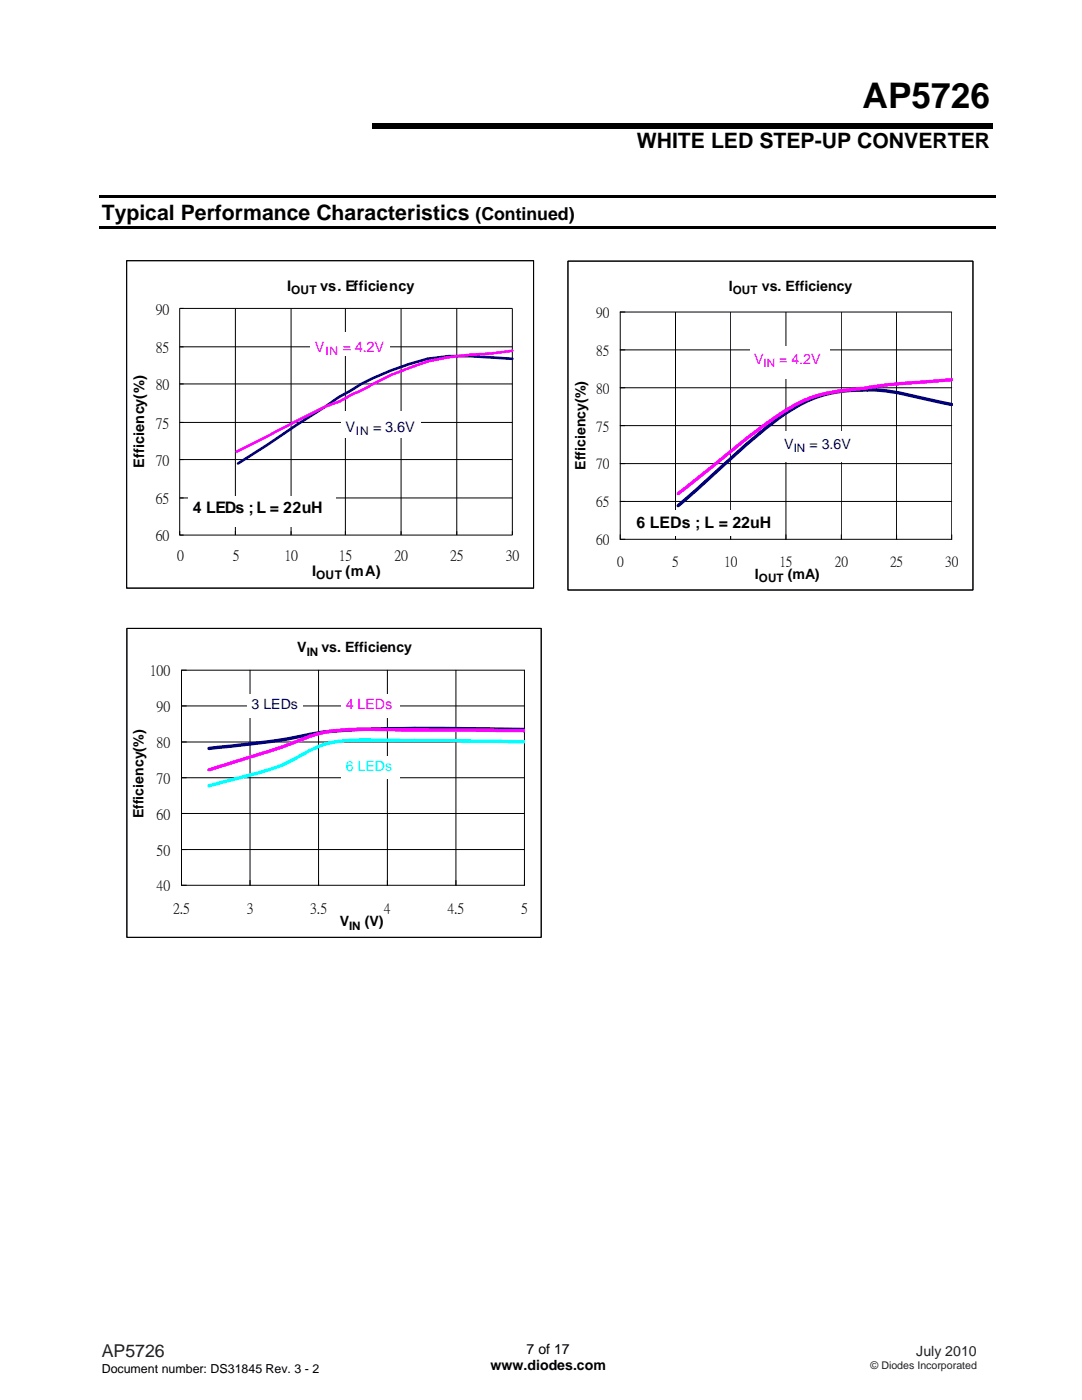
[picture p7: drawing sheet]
<svg xmlns="http://www.w3.org/2000/svg" width="216mm" height="279mm" viewBox="0 0 216 279" stroke-linecap="round" stroke-linejoin="round" font-family="sans-serif">
<path d="M19.8 39h178.8v.5h-178.8zM74.3 24.5h123.8v1.1h-123.8zM19.8 45.1h178.8v.5h-178.8z" fill="#000"/>
<path d="M25.3 52h81.2v65.4h-81.2z" fill-rule="evenodd" fill="#fff" stroke="#000" stroke-width=".2"/>
<path d="M25.3 52h81.2v65.4h-81.2zM35.9 76.6h66.3M35.9 69.2h66.3M47 61.6v45.2M58.1 61.6v45.2M68.9 61.6v45.2M80 61.6v45.2M91.1 61.6v45.2M35.9 99.4h66.3M35.9 91.7h66.3M35.9 84.3h66.3M35.9 106v.8h66.3v-45.2h-66.3v45.2h.7" fill="none" stroke="#000" stroke-width=".2"/>
<path d="M102.2 71.6l-8.4-.5h-4.2l-4.3 .5a53.8 53.8 0 0 0-15.3 6.4l-2.4 1.3-14.3 9.5-5.8 3.7" fill="none" stroke="#000080" stroke-width=".53"/>
<path d="M102.2 70l-4.2 .5-4.2 .3-4.5 .5-4 .8a54.5 54.5 0 0 0-12.7 5.6l-2.4 1-2.3 1.4-3 1-17.7 9" fill="none" stroke="#f0f" stroke-width=".53"/>
<g fill="#fff">
<path d="M37.6 99h29.4v6.1h-29.4z"/>
<path d="M61.9 66.2h15.9v4.8h-15.9z"/>
<path d="M68 82.1h15.9v5.3h-15.9z"/>
</g>
<path d="M113.3 52.1h80.8v65.7h-80.8z" fill-rule="evenodd" fill="#fff" stroke="#000" stroke-width=".2"/>
<path d="M113.3 52.1h80.8v65.7h-80.8zM123.8 77.4h66.1M123.8 69.8h66.1M134.8 62.3v45.3M145.8 62.3v45.3M156.8 62.3v45.3M167.9 62.3v45.3M178.9 62.3v45.3M123.8 92.5h66.1M123.8 84.9h66.1M123.8 106.7v.9h66.1v-45.3h-66.1v45.3h.9M123.8 100.1h66.1" fill="none" stroke="#000" stroke-width=".2"/>
<path d="M189.9 80.7l-5.5-1.2a38.8 38.8 0 0 0-18.1-1.2 26 26 0 0 0-11 5.3 281.7 281.7 0 0 0-17.3 15l-2.7 2.3" fill="none" stroke="#000080" stroke-width=".68"/>
<path d="M189.9 75.8a236.8 236.8 0 0 0-19.6 1.9 27.6 27.6 0 0 0-16 5.9l-5.1 3.8-13.9 11.1" fill="none" stroke="#f0f" stroke-width=".68"/>
<g fill="#fff">
<path d="M126.2 101.9h29.5v5.1h-29.5z"/>
<path d="M155.7 86h15.8v6.1h-15.8z"/>
<path d="M149.7 69h15.8v6.6h-15.8z"/>
</g>
<path d="M25.3 125.4h82.7v61.7h-82.7z" fill-rule="evenodd" fill="#fff" stroke="#000" stroke-width=".2"/>
<path d="M25.3 125.4h82.7v61.7h-82.7zM49.9 133.8v42.9M63.6 133.8v42.9M77.3 133.8v42.9M91 133.8v42.9M36.2 155.2h68.4M36.2 148.1h68.4M36.2 140.9h68.4M36.2 175.7v1h68.4v-42.9h-68.4v42.9h1M36.2 169.5h68.4M36.2 162.3h68.4" fill="none" stroke="#000" stroke-width=".2"/>
<path d="M104.6 145.6l-15.1-.2a217.6 217.6 0 0 0-25.9 .8 170.1 170.1 0 0 1-21.9 3.2" fill="none" stroke="#000080" stroke-width=".68"/>
<path d="M104.6 145.8l-28.7-.2a49 49 0 0 0-12.4 .8l-.9 .3a267.3 267.3 0 0 1-20.9 6.9" fill="none" stroke="#f0f" stroke-width=".68"/>
<path d="M104.6 148l-27.9-.3a47 47 0 0 0-11.2 .6 34.6 34.6 0 0 0-7.4 3.6 56.2 56.2 0 0 1-11.5 3.6l-4.9 1.3" fill="none" stroke="#0ff" stroke-width=".68"/>
<g fill="#fff">
<path d="M49.4 138.4h11.1v4.8h-11.1z"/>
<path d="M68.2 150.9h11.6v4.4h-11.6z"/>
<path d="M68.2 138.4h11.6v4.8h-11.6z"/>
</g>
<text font-size="7" x="172.1" y="21.6">AP5726</text>
<g font-size="4.2">
<text x="127.1" y="29.5">WHITE LED STEP-UP CONVERTER</text>
<text x="20.3" y="43.8">Typical Performance Characteristics</text>
</g>
<text font-size="3.5" x="94.9" y="43.8">(Continued)</text>
<text font-size="3.5" fill="#231f20" x="20.3" y="270.9">AP5726</text>
<g font-size="3.2">
<text x="38.5" y="102.3">4 LEDs ; L = 22uH</text>
<text x="127" y="105.3">6 LEDs ; L = 22uH</text>
</g>
<g font-size="2.9">
<text x="57.3" y="58.2">I</text>
<text x="63.9" y="58.2">vs. Efficiency</text>
<text x="31.1" y="62.6">90</text>
<text x="31.1" y="70.2">85</text>
<text x="31.1" y="77.6">80</text>
<text x="31.1" y="85.3">75</text>
<text x="28.8" y="93.3" transform="rotate(-90 28.8 93.3)">Efficiency(%)</text>
<text x="31.1" y="92.7">70</text>
<text x="31.1" y="100.4">65</text>
<text x="31.1" y="107.8">60</text>
<text x="35.3" y="111.8">0</text>
<text x="46.4" y="111.8">5</text>
<text x="56.8" y="111.8">10</text>
<text x="67.6" y="111.8">15</text>
<text x="78.7" y="111.8">20</text>
<text x="89.8" y="111.8">25</text>
<text x="100.9" y="111.8">30</text>
<text x="62.3" y="115">I</text>
<text x="68.9" y="115">(mA)</text>
<text x="29.9" y="134.8">100</text>
<text x="31.2" y="141.9">90</text>
<text x="31.2" y="149.1">80</text>
<text x="31.2" y="156.3">70</text>
<text x="31.2" y="163.4">60</text>
<text x="31.2" y="170.6">50</text>
<text x="31.2" y="177.7">40</text>
<text x="34.5" y="182.2">2.5</text>
<text x="49.2" y="182.2">3</text>
<text x="61.9" y="182.2">3.5</text>
<text x="76.6" y="182.2">4</text>
<text x="89.3" y="182.2">4.5</text>
<text x="104" y="182.2">5</text>
</g>
<g font-size="2.9" fill="#f0f">
<text x="62.8" y="70.3">V</text>
<text x="68.4" y="70.3">= 4.2V</text>
</g>
<g font-size="2.9" fill="#000080">
<text x="68.9" y="86.1">V</text>
<text x="74.5" y="86.1">= 3.6V</text>
</g>
<g font-size="2.8">
<text x="145.4" y="58">I</text>
<text x="152" y="58">vs. Efficiency</text>
<text x="119" y="63.2">90</text>
<text x="119" y="70.8">85</text>
<text x="119" y="78.4">80</text>
<text x="119" y="85.9">75</text>
<text x="116.9" y="93.7" transform="rotate(-90 116.9 93.7)">Efficiency(%)</text>
<text x="119" y="93.5">70</text>
<text x="119" y="101.1">65</text>
<text x="119" y="108.6">60</text>
<text x="123.1" y="112.9">0</text>
<text x="134.2" y="112.9">5</text>
<text x="144.5" y="112.9">10</text>
<text x="155.5" y="112.9">15</text>
<text x="166.6" y="112.9">20</text>
<text x="177.6" y="112.9">25</text>
<text x="188.6" y="112.9">30</text>
<text x="150.6" y="115.6">I</text>
<text x="157.2" y="115.5">(mA)</text>
<text x="59.3" y="130.2">V</text>
<text x="64.1" y="130.2">vs. Efficiency</text>
<text x="28.6" y="163.3" transform="rotate(-90 28.6 163.3)">Efficiency(%)</text>
<text x="67.8" y="184.9">V</text>
<text x="72.8" y="184.9">(V)</text>
<text x="97.9" y="273.5">www.diodes.com</text>
<text x="105.1" y="270.2">7 of 17</text>
</g>
<g font-size="2.8" fill="#f0f">
<text x="150.5" y="72.6">V</text>
<text x="155.5" y="72.6">= 4.2V</text>
<text x="69" y="141.4">4 LEDs</text>
</g>
<g font-size="2.8" fill="#000080">
<text x="156.5" y="89.7">V</text>
<text x="161.5" y="89.7">= 3.6V</text>
<text x="50.2" y="141.4">3 LEDs</text>
</g>
<text font-size="2.8" fill="#0ff" x="69" y="153.8">6 LEDs</text>
<text font-size="2.8" fill="#231f20" x="182.8" y="270.6">July 2010</text>
<text font-size="2.5" x="20.3" y="274">Document number: DS31845 Rev. 3 - 2</text>
<g font-size="2.4">
<text x="58.1" y="58.8">OUT</text>
<text x="63.1" y="115.6">OUT</text>
</g>
<text font-size="2.4" fill="#f0f" x="65" y="70.8">IN</text>
<text font-size="2.4" fill="#000080" x="71" y="86.7">IN</text>
<g font-size="2.3">
<text x="146.2" y="58.7">OUT</text>
<text x="151.4" y="116.2">OUT</text>
<text x="61.2" y="130.9">IN</text>
<text x="69.7" y="185.5">IN</text>
</g>
<text font-size="2.3" fill="#f0f" x="152.4" y="73.2">IN</text>
<text font-size="2.3" fill="#000080" x="158.4" y="90.3">IN</text>
<text font-size="2.1" fill="#231f20" x="173.7" y="273.2">© Diodes Incorporated</text>
</svg>
